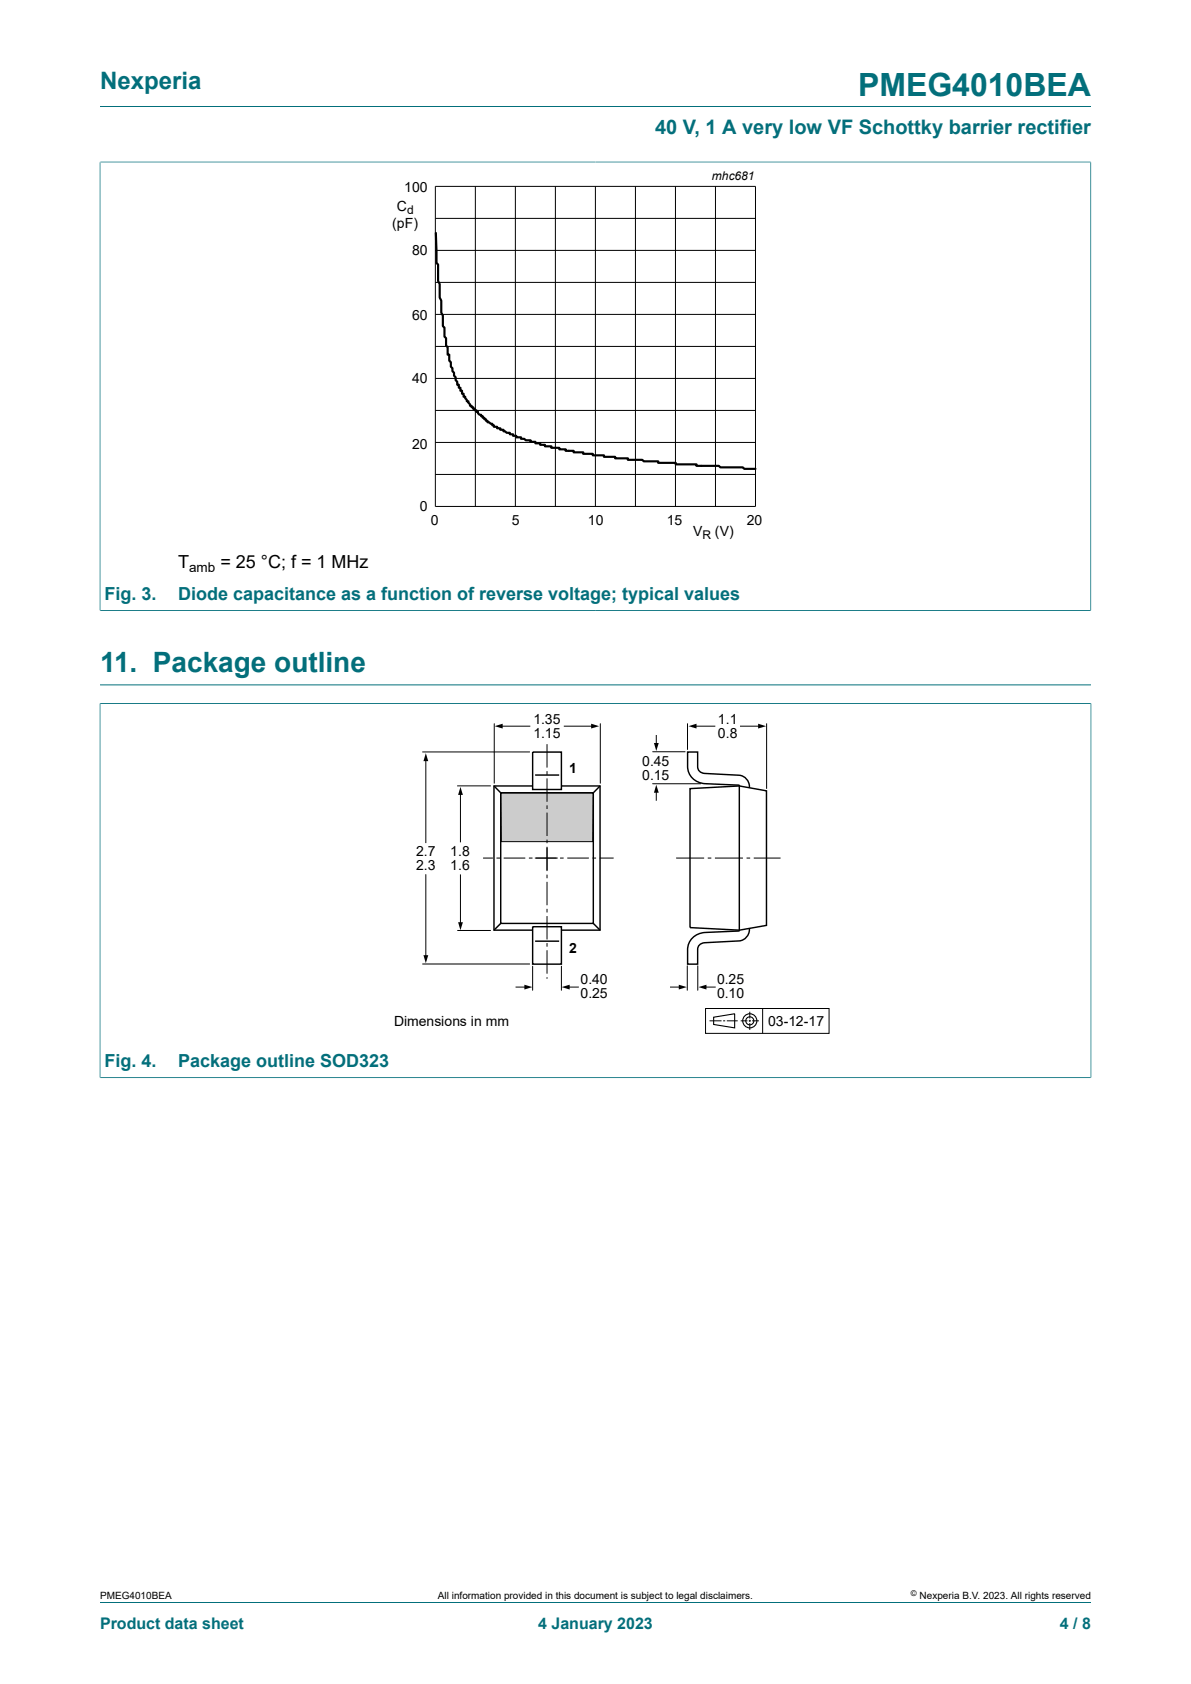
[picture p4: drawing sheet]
<svg xmlns="http://www.w3.org/2000/svg" width="210mm" height="297mm" viewBox="0 0 210 297" stroke-linecap="round" stroke-linejoin="round" font-family="sans-serif">
<path d="M17.6 18.8h174.8M17.6 28.6h174.8M17.6 28.5v79.2M192.3 28.5v79.2M17.6 107.6h174.8M17.6 124.1h174.8M17.6 124v66.1M17.6 120.8h174.8M192.4 124v66.1M17.6 190.1h174.8" fill="none" stroke="#036f7b" stroke-width=".18"/>
<path d="M76.8 41.1l.2 5.3 .2 .3v2.9l.3 .5v2.4l.3 .5v2.1l.3 .6v1.8l.3 .3v1.6l.3 .2v1.4l.2 .2v1.4h.3v1l.3 .3v.8l.3 .2v.6l.3 .2v.6l.2 .2v.6l.3 .2v.5h.3v.6h.3v.5h.3v.5h.2v.6h.3v.2l.3 .3v.3h.3l.3 .8h.2v.2h.3v.3h.3v.3h.3v.2h.3v.3l.3 .3h.2v.2h.3v.3h.3v.2h.3v.3h.3v.3l.8 .2v.3h.3v.3h.6v.2h.5v.3h.6v.3h.3l.2 .2h.6v.3h.6v.3h.5v.2h.9v.3h.5l.3 .3h.9v.2h.8v.3h.8v.3h.9v.2h1.1v.3h1.4v.2h1.1v.3h1.4v.3h1.7v.2h1.7v.3h2v.3h2v.2h2.2v.3h2.5l.3 .3h2.6v.2h3v.3h3.7v.3h3.9l.3 .2h4l.2 .3h2" fill="none" stroke="#000" stroke-width=".38"/>
<g fill="none" stroke="#000" stroke-width=".18">
<path d="M76.8 32.9h56.4v56.4h-56.4zM76.8 38.5h56.4M83.8 32.9v56.4M90.9 32.9v56.4M97.9 32.9v56.4M105 32.9v56.4M112 32.9v56.4M119.1 32.9v56.4M126.2 32.9v56.4M76.8 49.8h56.4M76.8 55.4h56.4M76.8 44.2h56.4"/>
<path d="M76.8 66.7h56.4M76.8 72.4h56.4M76.8 78h56.4M76.8 61.1h56.4M76.8 83.7h56.4M74.5 132.6h18.9M75.1 134v14.7M80.6 138.6h5.9M81.2 139.9v8.7M88.3 128.1h5.2M99.4 128.1h5.1M115.7 129.6v1.7"/>
<path d="M115.7 139.5v1.7M122.5 128.1h3.6M130.5 128.1h3.5M75.1 154.2v14.5M81.2 154.2v8.7M119.2 151.3h5M124.8 151.3h.6M126.1 151.3h4.9M131.6 151.3h.7M132.9 151.3h4.7M74.5 170h18.9M80.6 164.1h5.9"/>
<path d="M90.9 174.1h1.8M100.2 174.1h1.9M118.1 174.1h1.9M124.3 174.1h1.9M124.4 177.9h21.8v4.4h-21.8zM132.2 178.4v1.2M132.2 179.9v.3M134.5 177.9v4.4M125.1 180h2.1M127.5 180h.4M128.2 180h1.9M130.6 180h1.2"/>
<path d="M132 180h.4M132.2 180.4v1.2M132.6 180h1.2"/>
</g>
<path d="M64.1 30.1h81.8v66.3h-81.8zM63.5 125.3h83v57.3h-83z" fill="none" stroke="#fff" stroke-width=".18"/>
<g fill="none" stroke="#000" stroke-width=".19">
<path d="M125.8 179.4l3.7-.6v2.5l-3.7-.6z"/>
<circle cx="132.2" cy="180" r="1.25"/>
<circle cx="132.2" cy="180" r=".71"/>
</g>
<g fill="#000">
<path d="M75.1 132.8l.4 1.4h-.8zM87.2 128.1l1.4-.5v.9zM104.2 127.6l1.4 .5-1.4 .4zM115.3 131h.9l-.5 1.5zM115.7 138.4l.5 1.4h-.9zM121.4 128.1l1.4-.5v.9zM133.7 127.6l1.4 .5-1.4 .4zM81.2 138.8l.4 1.4h-.8zM74.7 168.5h.8l-.4 1.4zM80.8 162.6h.8l-.4 1.5zM92.5 173.7l1.4 .4-1.4 .4zM99 174.1l1.4-.4v.8z"/>
<path d="M119.7 173.7l1.4 .4-1.4 .4zM123.2 174.1l1.4-.4v.8z"/>
</g>
<path d="M88.3 139.8h16.3l-.1 8.6h-16.1z" fill="#ccc"/>
<g fill="none" stroke="#000" stroke-width=".18">
<path d="M87.1 127.6v10.5M88.3 139.8h16.3l-.1 8.6h-16.1zM96.5 131.2v4.2M96.5 136v.6M96.5 137.3v4.1M105.8 127.6v10.5M115.1 138.2h8.5M115.1 132.6h5.7M121.2 127.6v4.6M135.2 127.6v11.5M85.2 151.3h1.7M87.5 151.3h.7"/>
<path d="M88.8 151.3h3.8M93.3 151.3h.6M94.3 151.3h4M96.5 142v.7M96.5 143.3v4.1M96.5 148.1v.6M96.5 149.3v4.3M96.5 154.3v.6M96.5 155.5v4.2M98.8 151.3h.6M100 151.3h3.8M104.5 151.3h.6"/>
<path d="M105.7 151.3h2.5M93.9 170.4v4.2M96.5 160.3v.6M96.5 161.6v4.1M96.5 166.3v.7M96.5 167.6v4.1M96.5 172.4v.2M99 170.4v4.2M121.2 170.3v4.3M123 170.3v4.3"/>
</g>
<g fill="none" stroke="#000" stroke-width=".25">
<path d="M87.1 138.6l1.2 1.2M88.3 139.8h16.3v23.1h-16.3zM93.9 138.6h-6.8v25.4h6.8M93.9 132.6h5.1v6.6h-5.1zM94.4 136.7h4.2M99 138.6h6.8v25.4h-6.8M105.8 138.6l-1.2 1.2M121.7 139.1l8.7-.5 4.7 .9v23.7l-4.7 .8-8.7-.4zM130.4 138.6v25.4M130.4 138.6l-.1-.1-6-.3a3.1 3.1 0 0 1-3.1-3.1v-2.5h1.8v2.6a1.18 1.18 0 0 0 1.2 1.2l6.2 .3a2.04 2.04 0 0 1 1.7 2.2M88.3 162.9l-1.2 1.1M93.9 163.4h5.1v6.6h-5.1z"/>
<path d="M94.4 166h4.2M104.6 162.9l1.2 1.1M132.1 163.7a2.05 2.05 0 0 1-1.7 2.2l-6.2 .4a1.21 1.21 0 0 0-1.2 1.2v2.5h-1.8v-2.5a3.1 3.1 0 0 1 3.1-3l6-.3 .1-.2"/>
</g>
<path d="M17.6 124.1v65.9M17.7 124.1h174.6M192.4 124.1v65.9M17.7 190.1h174.6M17.6 282.6h174.8" fill="none" stroke="#036f7b" stroke-width=".18"/>
<text font-size="5.6" fill="#036f7b" x="151.3" y="16.8">PMEG4010BEA</text>
<text font-size="4.9" fill="#036f7b" x="17.6" y="118.5">11. Package outline</text>
<text font-size="4.2" fill="#036f7b" x="17.6" y="15.6">Nexperia</text>
<text font-size="3.5" fill="#036f7b" x="115.5" y="23.7">40 V, 1 A very low VF Schottky barrier rectifier</text>
<g font-size="3.2">
<text x="31.4" y="100.2">T</text>
<text x="38.9" y="100.2">= 25 °C; f = 1 MHz</text>
</g>
<g font-size="3.2" fill="#036f7b">
<text x="18.4" y="105.8">Fig. 3.</text>
<text x="31.4" y="105.8">Diode capacitance as a function of reverse voltage; typical values</text>
<text x="18.4" y="188.2">Fig. 4.</text>
<text x="31.4" y="188.2">Package outline SOD323</text>
</g>
<g font-size="2.8" fill="#036f7b">
<text x="17.6" y="287.2">Product data sheet</text>
<text x="94.9" y="287.2">4 January 2023</text>
<text x="186.9" y="287.2">4 / 8</text>
</g>
<g font-size="2.5">
<text x="71.3" y="33.9">100</text>
<text x="69.2" y="40.3">(pF)</text>
<text x="70" y="37.3">C</text>
<text x="72.7" y="44.9">80</text>
<text x="72.7" y="56.5">60</text>
<text x="72.7" y="67.5">40</text>
<text x="72.7" y="79.1">20</text>
<text x="74" y="90.2">0</text>
<text x="76" y="92.7">0</text>
<text x="90.3" y="92.7">5</text>
<text x="103.7" y="92.7">10</text>
<text x="117.6" y="92.7">15</text>
<text x="122.2" y="94.5">V</text>
<text x="126.1" y="94.5">(V)</text>
<text x="131.7" y="92.7">20</text>
<text x="94.1" y="127.6">1.35</text>
<text x="94.1" y="130.1">1.15</text>
<text x="126.6" y="127.6">1.1</text>
<text x="126.6" y="130.1">0.8</text>
<text x="100.3" y="136.3">1</text>
<text x="113.2" y="135.1">0.45</text>
<text x="113.2" y="137.6">0.15</text>
<text x="73.4" y="150.9">2.7</text>
<text x="73.4" y="153.4">2.3</text>
<text x="79.4" y="150.9">1.8</text>
<text x="79.4" y="153.4">1.6</text>
<text x="100.3" y="168.1">2</text>
<text x="102.4" y="173.5">0.40</text>
<text x="126.4" y="173.5">0.25</text>
<text x="102.4" y="176">0.25</text>
<text x="126.4" y="176">0.10</text>
<text x="69.5" y="180.9">Dimensions in mm</text>
<text x="135.5" y="180.9">03-12-17</text>
</g>
<text font-size="2.4" x="33.4" y="100.8">amb</text>
<g font-size="2.1">
<text x="125.5" y="31.8">mhc681</text>
<text x="71.8" y="37.8">d</text>
<text x="123.8" y="95">R</text>
</g>
<g font-size="1.8">
<text x="17.6" y="282">PMEG4010BEA</text>
<text x="77.2" y="282">All information provided in this document is subject to legal disclaimers.</text>
<text x="162.2" y="282">Nexperia B.V. 2023. All rights reserved</text>
</g>
<text font-size="1.4" x="160.6" y="281.6">©</text>
</svg>
